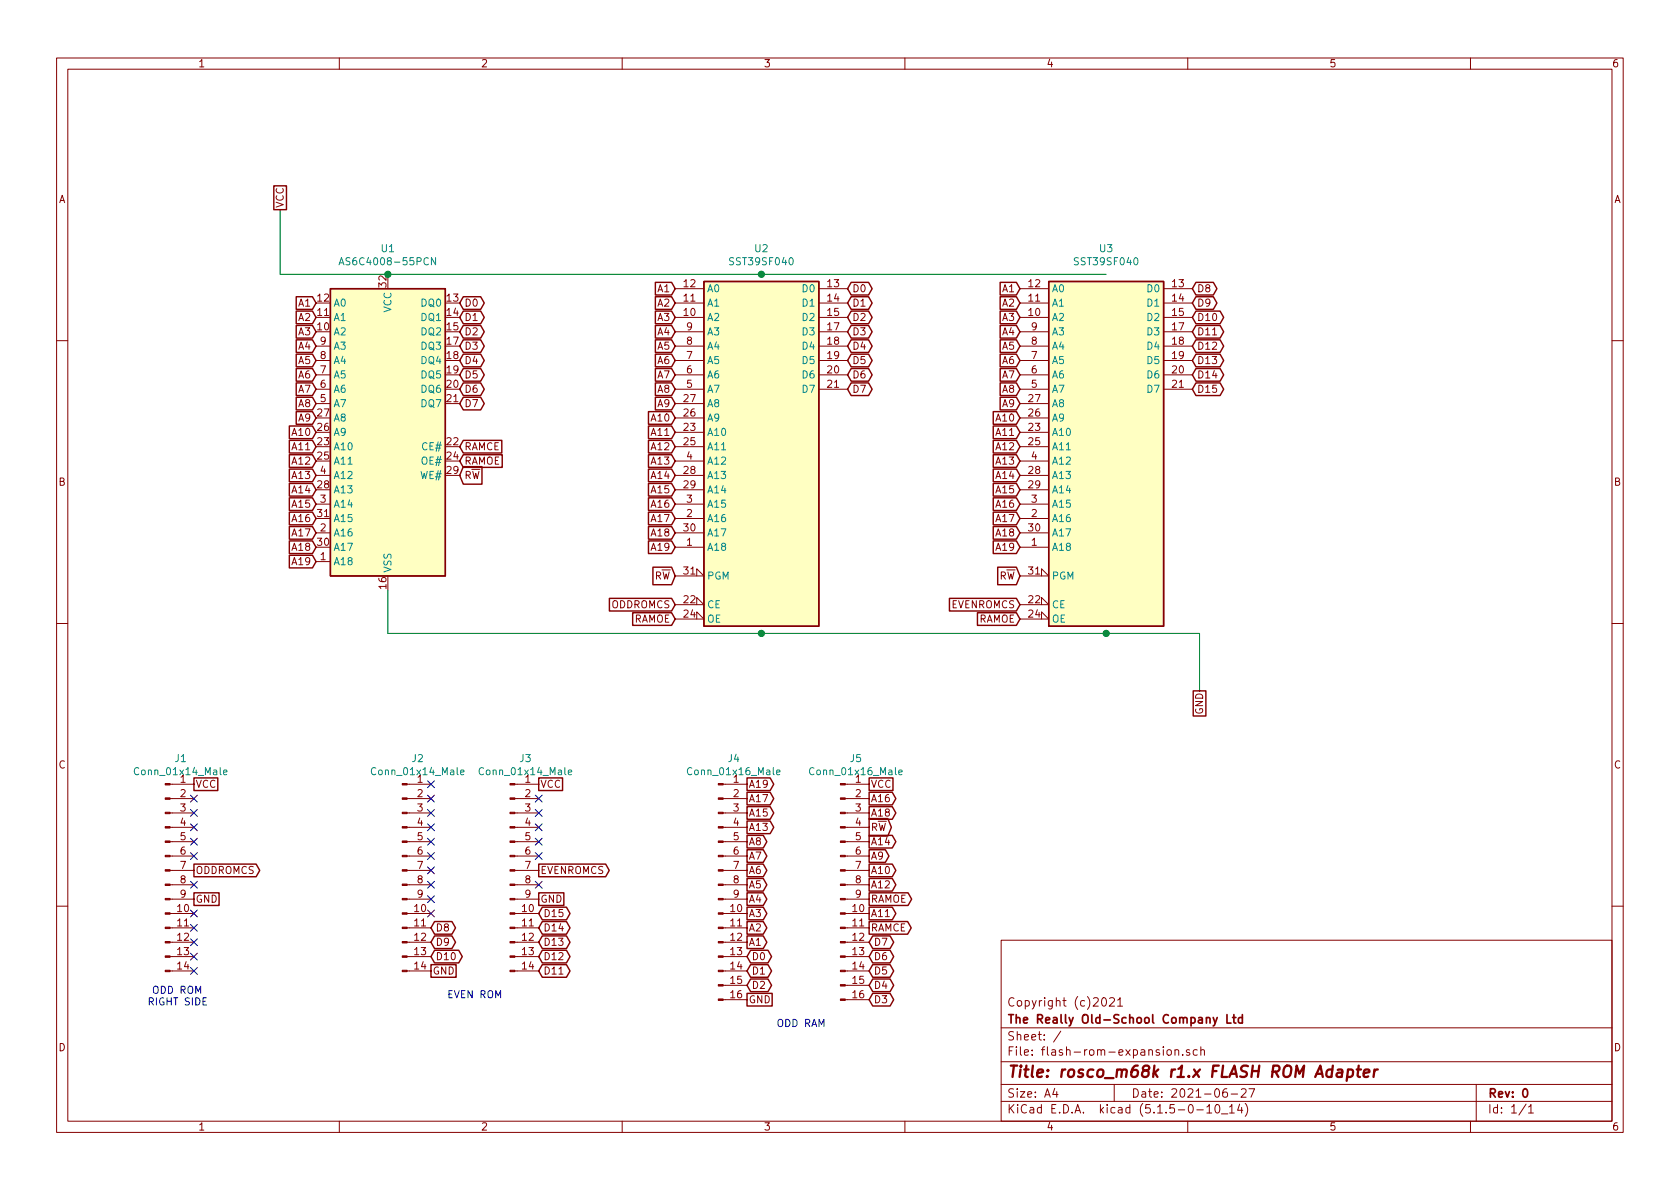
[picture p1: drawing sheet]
EESchema Schematic File Version 4
EELAYER 30 0
EELAYER END
$Descr A4 11693 8268
encoding utf-8
Sheet 1 1
Title "rosco_m68k r1.x FLASH ROM Adapter"
Date "2021-06-27"
Rev "0"
Comp "The Really Old-School Company Ltd"
Comment1 "Copyright (c)2021"
Comment2 ""
Comment3 ""
Comment4 ""
$EndDescr
$Comp
L Memory_Flash:SST39SF040 U2
U 1 1
P 5300 3200
F 0 "U2" H 5300 4681 50  0000 C CNN
F 1 "SST39SF040" H 5300 4590 50  0000 C CNN
F 2 "Package_DIP:DIP-32_W15.24mm_LongPads" H 5300 3500 50  0001 C CNN
F 3 "http://ww1.microchip.com/downloads/en/DeviceDoc/25022B.pdf" H 5300 3500 50  0001 C CNN
	1    5300 3200
	1    0    0    -1  
$EndComp
$Comp
L Memory_Flash:SST39SF040 U3
U 1 1
P 7700 3200
F 0 "U3" H 7700 4681 50  0000 C CNN
F 1 "SST39SF040" H 7700 4590 50  0000 C CNN
F 2 "Package_DIP:DIP-32_W15.24mm_LongPads" H 7700 3500 50  0001 C CNN
F 3 "http://ww1.microchip.com/downloads/en/DeviceDoc/25022B.pdf" H 7700 3500 50  0001 C CNN
	1    7700 3200
	1    0    0    -1  
$EndComp
Text GLabel 2200 2100 0    50   Input ~ 0
A1
Text GLabel 2200 2200 0    50   Input ~ 0
A2
Text GLabel 2200 2300 0    50   Input ~ 0
A3
Text GLabel 2200 2400 0    50   Input ~ 0
A4
Text GLabel 2200 2500 0    50   Input ~ 0
A5
Text GLabel 2200 2600 0    50   Input ~ 0
A6
Text GLabel 2200 2700 0    50   Input ~ 0
A7
Text GLabel 2200 2800 0    50   Input ~ 0
A8
Text GLabel 2200 2900 0    50   Input ~ 0
A9
Text GLabel 2200 3000 0    50   Input ~ 0
A10
Text GLabel 2200 3100 0    50   Input ~ 0
A11
Text GLabel 2200 3200 0    50   Input ~ 0
A12
Text GLabel 2200 3300 0    50   Input ~ 0
A13
Text GLabel 2200 3400 0    50   Input ~ 0
A14
Text GLabel 2200 3500 0    50   Input ~ 0
A15
Text GLabel 2200 3600 0    50   Input ~ 0
A16
Text GLabel 2200 3700 0    50   Input ~ 0
A17
Text GLabel 2200 3800 0    50   Input ~ 0
A18
Text GLabel 2200 3900 0    50   Input ~ 0
A19
Text GLabel 3200 2100 2    50   BiDi ~ 0
D0
Text GLabel 3200 2200 2    50   BiDi ~ 0
D1
Text GLabel 3200 2300 2    50   BiDi ~ 0
D2
Text GLabel 3200 2400 2    50   BiDi ~ 0
D3
Text GLabel 3200 2500 2    50   BiDi ~ 0
D4
Text GLabel 3200 2600 2    50   BiDi ~ 0
D5
Text GLabel 3200 2700 2    50   BiDi ~ 0
D6
Text GLabel 3200 2800 2    50   BiDi ~ 0
D7
Text GLabel 3200 3100 2    50   Input ~ 0
RAMCE
Text GLabel 3200 3200 2    50   Input ~ 0
RAMOE
$Comp
L Memory_RAM:AS6C4008-55PCN U1
U 1 1
P 2700 3000
F 0 "U1" H 2700 4281 50  0000 C CNN
F 1 "AS6C4008-55PCN" H 2700 4190 50  0000 C CNN
F 2 "Package_DIP:DIP-32_W15.24mm_LongPads" H 2700 3100 50  0001 C CNN
F 3 "https://www.alliancememory.com/wp-content/uploads/pdf/AS6C4008.pdf" H 2700 3100 50  0001 C CNN
	1    2700 3000
	1    0    0    -1  
$EndComp
Wire Wire Line
	2700 1900 5300 1900
Wire Wire Line
	5300 1900 7700 1900
Connection ~ 5300 1900
Wire Wire Line
	1950 1900 1950 1450
Wire Wire Line
	1950 1900 2700 1900
Connection ~ 2700 1900
Text GLabel 1950 1450 1    50   UnSpc ~ 0
VCC
Wire Wire Line
	2700 4100 2700 4400
Wire Wire Line
	2700 4400 5300 4400
Wire Wire Line
	5300 4400 7700 4400
Connection ~ 5300 4400
Wire Wire Line
	7700 4400 8350 4400
Connection ~ 7700 4400
Text GLabel 4700 2000 0    50   Input ~ 0
A1
Text GLabel 4700 2100 0    50   Input ~ 0
A2
Text GLabel 4700 2200 0    50   Input ~ 0
A3
Text GLabel 4700 2300 0    50   Input ~ 0
A4
Text GLabel 4700 2400 0    50   Input ~ 0
A5
Text GLabel 4700 2500 0    50   Input ~ 0
A6
Text GLabel 4700 2600 0    50   Input ~ 0
A7
Text GLabel 4700 2700 0    50   Input ~ 0
A8
Text GLabel 4700 2800 0    50   Input ~ 0
A9
Text GLabel 4700 2900 0    50   Input ~ 0
A10
Text GLabel 4700 3000 0    50   Input ~ 0
A11
Text GLabel 4700 3100 0    50   Input ~ 0
A12
Text GLabel 4700 3200 0    50   Input ~ 0
A13
Text GLabel 4700 3300 0    50   Input ~ 0
A14
Text GLabel 4700 3400 0    50   Input ~ 0
A15
Text GLabel 4700 3500 0    50   Input ~ 0
A16
Text GLabel 4700 3600 0    50   Input ~ 0
A17
Text GLabel 4700 3700 0    50   Input ~ 0
A18
Text GLabel 4700 3800 0    50   Input ~ 0
A19
Text GLabel 7100 2000 0    50   Input ~ 0
A1
Text GLabel 7100 2100 0    50   Input ~ 0
A2
Text GLabel 7100 2200 0    50   Input ~ 0
A3
Text GLabel 7100 2300 0    50   Input ~ 0
A4
Text GLabel 7100 2400 0    50   Input ~ 0
A5
Text GLabel 7100 2500 0    50   Input ~ 0
A6
Text GLabel 7100 2600 0    50   Input ~ 0
A7
Text GLabel 7100 2700 0    50   Input ~ 0
A8
Text GLabel 7100 2800 0    50   Input ~ 0
A9
Text GLabel 7100 2900 0    50   Input ~ 0
A10
Text GLabel 7100 3000 0    50   Input ~ 0
A11
Text GLabel 7100 3100 0    50   Input ~ 0
A12
Text GLabel 7100 3200 0    50   Input ~ 0
A13
Text GLabel 7100 3300 0    50   Input ~ 0
A14
Text GLabel 7100 3400 0    50   Input ~ 0
A15
Text GLabel 7100 3500 0    50   Input ~ 0
A16
Text GLabel 7100 3600 0    50   Input ~ 0
A17
Text GLabel 7100 3700 0    50   Input ~ 0
A18
Text GLabel 7100 3800 0    50   Input ~ 0
A19
Text GLabel 5900 2000 2    50   BiDi ~ 0
D0
Text GLabel 5900 2100 2    50   BiDi ~ 0
D1
Text GLabel 5900 2200 2    50   BiDi ~ 0
D2
Text GLabel 5900 2300 2    50   BiDi ~ 0
D3
Text GLabel 5900 2400 2    50   BiDi ~ 0
D4
Text GLabel 5900 2500 2    50   BiDi ~ 0
D5
Text GLabel 5900 2600 2    50   BiDi ~ 0
D6
Text GLabel 5900 2700 2    50   BiDi ~ 0
D7
Text GLabel 4700 4000 0    50   Input ~ 0
R~W~
Text GLabel 4700 4200 0    50   Input ~ 0
ODDROMCS
Text GLabel 7100 4000 0    50   Input ~ 0
R~W~
Text GLabel 7100 4200 0    50   Input ~ 0
EVENROMCS
Text GLabel 8300 2000 2    50   BiDi ~ 0
D8
Text GLabel 8300 2100 2    50   BiDi ~ 0
D9
Text GLabel 8300 2200 2    50   BiDi ~ 0
D10
Text GLabel 8300 2300 2    50   BiDi ~ 0
D11
Text GLabel 8300 2400 2    50   BiDi ~ 0
D12
Text GLabel 8300 2500 2    50   BiDi ~ 0
D13
Text GLabel 8300 2600 2    50   BiDi ~ 0
D14
Text GLabel 8300 2700 2    50   BiDi ~ 0
D15
Text GLabel 4700 4300 0    50   Input ~ 0
RAMOE
Text GLabel 7100 4300 0    50   Input ~ 0
RAMOE
Text GLabel 3200 3300 2    50   Input ~ 0
R~W~
$Comp
L Connector:Conn_01x16_Male J4
U 1 1
P 5000 6150
F 0 "J4" H 5108 7031 50  0000 C CNN
F 1 "Conn_01x16_Male" H 5108 6940 50  0000 C CNN
F 2 "Connector_PinHeader_2.54mm:PinHeader_1x16_P2.54mm_Vertical" H 5000 6150 50  0001 C CNN
F 3 "~" H 5000 6150 50  0001 C CNN
	1    5000 6150
	1    0    0    -1  
$EndComp
$Comp
L Connector:Conn_01x16_Male J5
U 1 1
P 5850 6150
F 0 "J5" H 5958 7031 50  0000 C CNN
F 1 "Conn_01x16_Male" H 5958 6940 50  0000 C CNN
F 2 "Connector_PinHeader_2.54mm:PinHeader_1x16_P2.54mm_Vertical" H 5850 6150 50  0001 C CNN
F 3 "~" H 5850 6150 50  0001 C CNN
	1    5850 6150
	1    0    0    -1  
$EndComp
$Comp
L Connector:Conn_01x14_Male J1
U 1 1
P 1150 6050
F 0 "J1" H 1258 6831 50  0000 C CNN
F 1 "Conn_01x14_Male" H 1258 6740 50  0000 C CNN
F 2 "Connector_PinHeader_2.54mm:PinHeader_1x14_P2.54mm_Vertical" H 1150 6050 50  0001 C CNN
F 3 "~" H 1150 6050 50  0001 C CNN
	1    1150 6050
	1    0    0    -1  
$EndComp
$Comp
L Connector:Conn_01x14_Male J3
U 1 1
P 3550 6050
F 0 "J3" H 3658 6831 50  0000 C CNN
F 1 "Conn_01x14_Male" H 3658 6740 50  0000 C CNN
F 2 "Connector_PinHeader_2.54mm:PinHeader_1x14_P2.54mm_Vertical" H 3550 6050 50  0001 C CNN
F 3 "~" H 3550 6050 50  0001 C CNN
	1    3550 6050
	1    0    0    -1  
$EndComp
Text GLabel 5200 5450 2    50   Output ~ 0
A19
Text GLabel 5200 5550 2    50   Output ~ 0
A17
Text GLabel 5200 5650 2    50   Output ~ 0
A15
Text GLabel 5200 5750 2    50   Output ~ 0
A13
Text GLabel 5200 5850 2    50   Output ~ 0
A8
Text GLabel 5200 5950 2    50   Output ~ 0
A7
Text GLabel 5200 6050 2    50   Output ~ 0
A6
Text GLabel 5200 6150 2    50   Output ~ 0
A5
Text GLabel 5200 6250 2    50   Output ~ 0
A4
Text GLabel 5200 6350 2    50   Output ~ 0
A3
Text GLabel 5200 6450 2    50   Output ~ 0
A2
Text GLabel 5200 6550 2    50   Output ~ 0
A1
Text GLabel 5200 6650 2    50   BiDi ~ 0
D0
Text GLabel 5200 6750 2    50   BiDi ~ 0
D1
Text GLabel 5200 6850 2    50   BiDi ~ 0
D2
Text GLabel 5200 6950 2    50   UnSpc ~ 0
GND
Wire Wire Line
	8350 4400 8350 4800
Text GLabel 8350 4800 3    50   UnSpc ~ 0
GND
Text GLabel 6050 6950 2    50   BiDi ~ 0
D3
Text GLabel 6050 6850 2    50   BiDi ~ 0
D4
Text GLabel 6050 6750 2    50   BiDi ~ 0
D5
Text GLabel 6050 6650 2    50   BiDi ~ 0
D6
Text GLabel 6050 6550 2    50   BiDi ~ 0
D7
Text GLabel 6050 6450 2    50   Output ~ 0
RAMCE
Text GLabel 6050 6350 2    50   Output ~ 0
A11
Text GLabel 6050 6250 2    50   Output ~ 0
RAMOE
Text GLabel 6050 6150 2    50   Output ~ 0
A12
Text GLabel 6050 6050 2    50   Output ~ 0
A10
Text GLabel 6050 5950 2    50   Output ~ 0
A9
Text GLabel 6050 5850 2    50   Output ~ 0
A14
Text GLabel 6050 5750 2    50   Output ~ 0
R~W~
Text GLabel 6050 5650 2    50   Output ~ 0
A18
Text GLabel 6050 5550 2    50   Output ~ 0
A16
Text GLabel 6050 5450 2    50   UnSpc ~ 0
VCC
Text GLabel 3750 6050 2    50   Output ~ 0
EVENROMCS
Text GLabel 1350 6050 2    50   Output ~ 0
ODDROMCS
Text GLabel 1350 5450 2    50   UnSpc ~ 0
VCC
Text GLabel 3750 5450 2    50   UnSpc ~ 0
VCC
Text GLabel 1350 6250 2    50   UnSpc ~ 0
GND
Text GLabel 3750 6250 2    50   UnSpc ~ 0
GND
Text Notes 1450 7000 2    50   ~ 0
ODD ROM \nRIGHT SIDE
Text Notes 3500 6950 2    50   ~ 0
EVEN ROM
Text Notes 5750 7150 2    50   ~ 0
ODD RAM
$Comp
L Connector:Conn_01x14_Male J2
U 1 1
P 2800 6050
F 0 "J2" H 2908 6831 50  0000 C CNN
F 1 "Conn_01x14_Male" H 2908 6740 50  0000 C CNN
F 2 "Connector_PinHeader_2.54mm:PinHeader_1x14_P2.54mm_Vertical" H 2800 6050 50  0001 C CNN
F 3 "~" H 2800 6050 50  0001 C CNN
	1    2800 6050
	1    0    0    -1  
$EndComp
Text GLabel 3000 6450 2    50   BiDi ~ 0
D8
Text GLabel 3000 6550 2    50   BiDi ~ 0
D9
Text GLabel 3000 6650 2    50   BiDi ~ 0
D10
Text GLabel 3750 6750 2    50   BiDi ~ 0
D11
Text GLabel 3750 6650 2    50   BiDi ~ 0
D12
Text GLabel 3750 6550 2    50   BiDi ~ 0
D13
Text GLabel 3750 6450 2    50   BiDi ~ 0
D14
Text GLabel 3750 6350 2    50   BiDi ~ 0
D15
NoConn ~ 1350 6750
NoConn ~ 1350 6650
NoConn ~ 1350 6550
NoConn ~ 1350 6450
NoConn ~ 1350 6350
NoConn ~ 1350 6150
NoConn ~ 1350 5950
NoConn ~ 1350 5850
NoConn ~ 1350 5750
NoConn ~ 1350 5650
NoConn ~ 1350 5550
NoConn ~ 3000 6350
NoConn ~ 3000 6250
NoConn ~ 3000 6150
NoConn ~ 3000 6050
NoConn ~ 3000 5950
NoConn ~ 3000 5850
NoConn ~ 3000 5750
NoConn ~ 3000 5650
NoConn ~ 3000 5550
NoConn ~ 3000 5450
Text GLabel 3000 6750 2    50   UnSpc ~ 0
GND
NoConn ~ 3750 5550
NoConn ~ 3750 5650
NoConn ~ 3750 5750
NoConn ~ 3750 5850
NoConn ~ 3750 5950
NoConn ~ 3750 6150
$EndSCHEMATC
